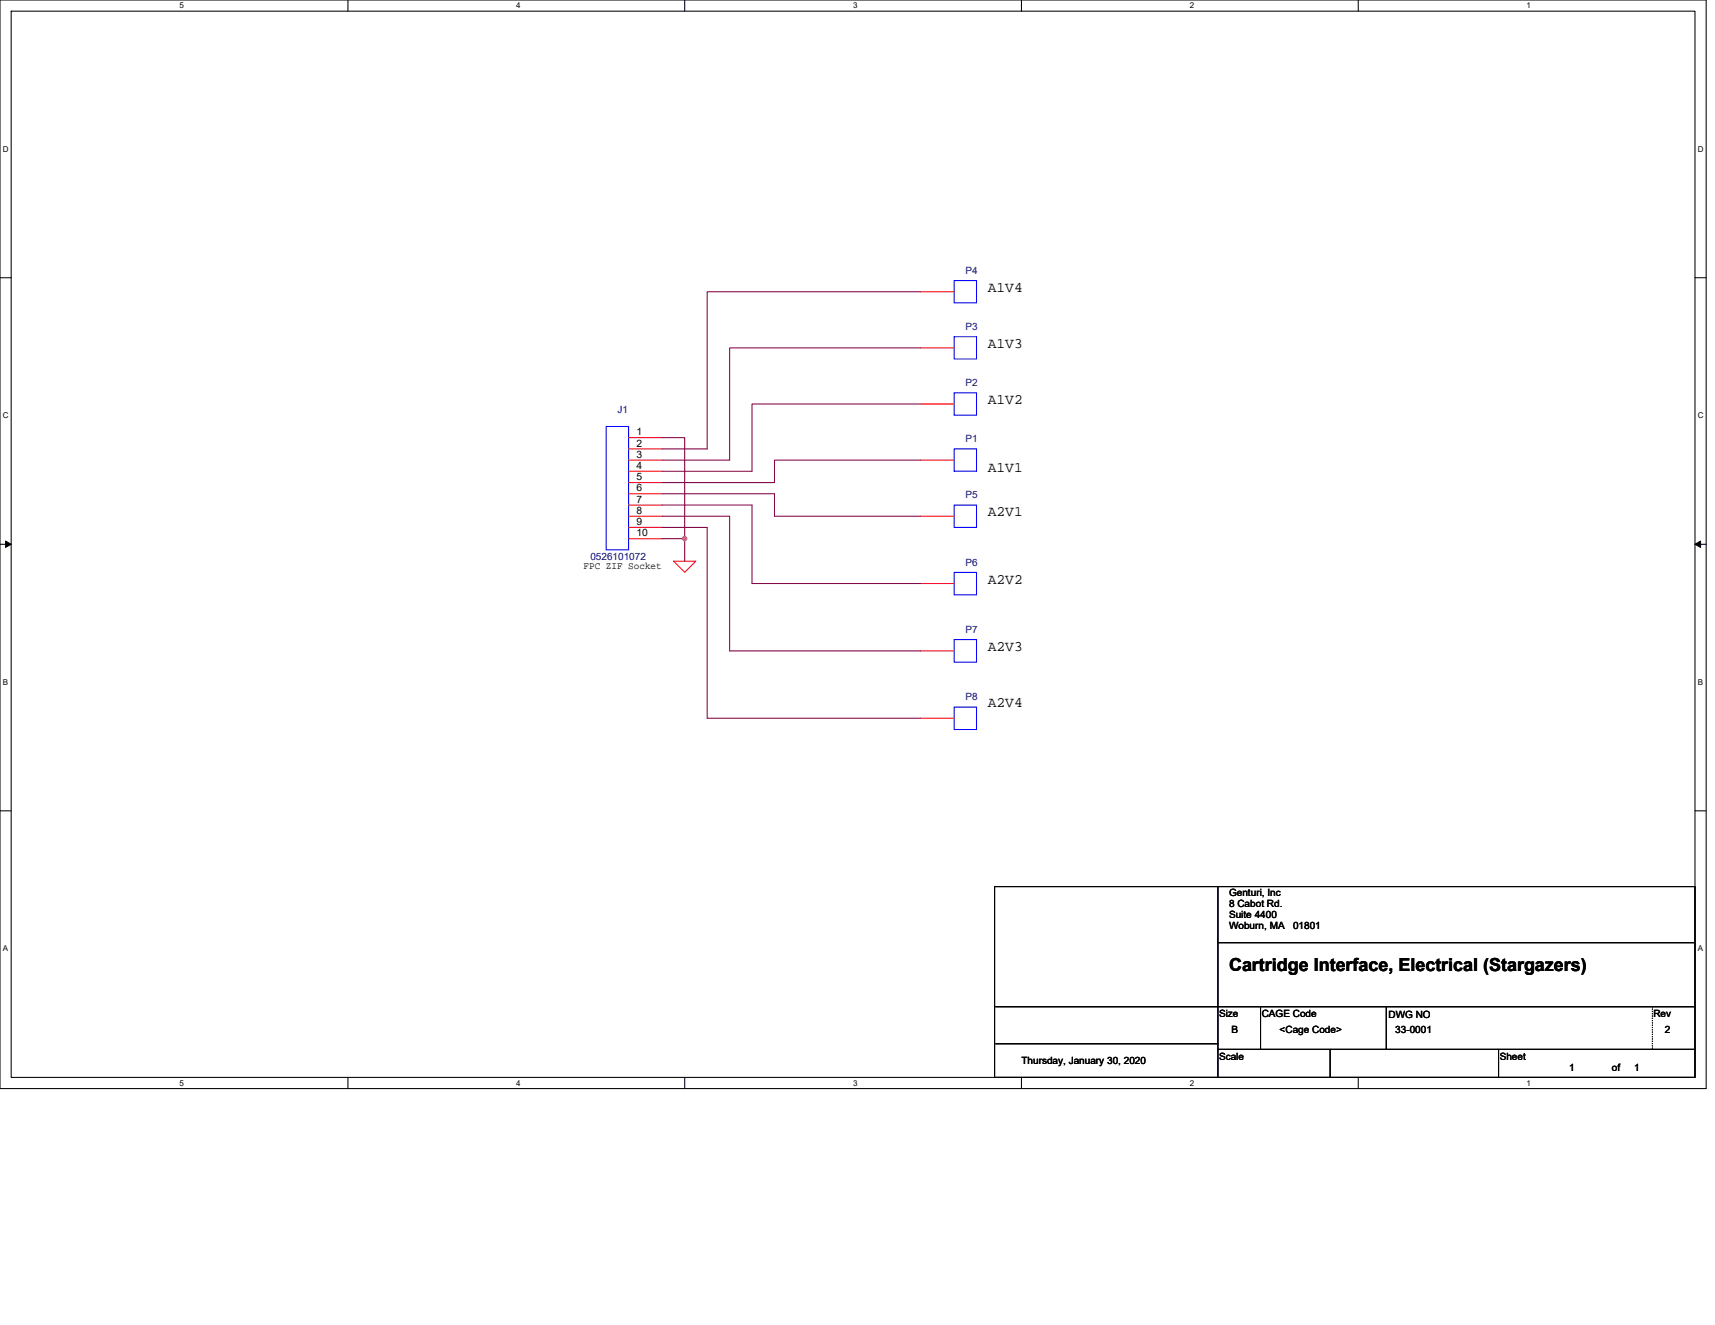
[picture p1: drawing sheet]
<svg xmlns="http://www.w3.org/2000/svg" width="279mm" height="216mm" viewBox="0 0 279 216" stroke-linecap="round" stroke-linejoin="round" font-family="sans-serif">
<path d="M0 0h278v177.4h-278zM1.8 1.8h274.3v173.8h-274.3z" fill="none" stroke="#000" stroke-width=".17"/>
<g fill="#fff">
<path d="M29.3 .2h.7v1.5h-.7z"/>
<path d="M29.3 175.7h.7v1.5h-.7z"/>
</g>
<path d="M56.7 0v1.8M56.7 175.6v1.8" fill="none" stroke="#000" stroke-width=".17"/>
<g fill="#fff">
<path d="M84.1 .2h.7v1.5h-.7z"/>
<path d="M84.1 175.7h.7v1.5h-.7z"/>
</g>
<path d="M111.5 0v1.8M111.5 175.6v1.8" fill="none" stroke="#000" stroke-width=".17"/>
<g fill="#fff">
<path d="M139 .2h.7v1.5h-.7z"/>
<path d="M139 175.7h.7v1.5h-.7z"/>
</g>
<path d="M166.4 0v1.8M166.4 175.6v1.8" fill="none" stroke="#000" stroke-width=".17"/>
<g fill="#fff">
<path d="M193.8 .2h.8v1.5h-.8z"/>
<path d="M193.8 175.7h.8v1.5h-.8z"/>
</g>
<path d="M221.3 0v1.8M221.3 175.6v1.8" fill="none" stroke="#000" stroke-width=".17"/>
<g fill="#fff">
<path d="M248.7 .2h.7v1.5h-.7z"/>
<path d="M248.7 175.7h.7v1.5h-.7z"/>
<path d="M.5 23.5h.9v1.5h-.9z"/>
<path d="M276.6 23.5h1v1.5h-1z"/>
<path d="M.5 67h.9v1.4h-.9z"/>
<path d="M276.6 67h1v1.4h-1z"/>
</g>
<path d="M0 45.3h1.8M276.1 45.3h1.9" fill="none" stroke="#000" stroke-width=".17"/>
<g fill="#fff">
<path d="M.5 110.4h.8v1.5h-.8z"/>
<path d="M276.6 110.4h.9v1.5h-.9z"/>
</g>
<path d="M0 88.7h1.8M276.1 88.7h1.9" fill="none" stroke="#000" stroke-width=".17"/>
<path d="M.9 88.2l.9 .5-.9 .5zM276.1 88.7l1-.5v1z" fill="#000" stroke="#000" stroke-width=".16"/>
<g fill="#fff">
<path d="M.5 153.8h.8v1.5h-.8z"/>
<path d="M276.6 153.8h.9v1.5h-.9z"/>
</g>
<path d="M0 132.1h1.8M276.1 132.1h1.9M162 144.5h114.1v31.1h-114.1zM198.4 153.6h77.7M198.4 144.5v31.1M162.2 170.1h36.2M162.2 164h113.9M198.4 171h77.7M205.4 164v7M216.7 171v4.6M225.8 164v7M244.1 171v4.6" fill="none" stroke="#000" stroke-width=".17"/>
<g fill="none" stroke="#f00" stroke-width=".17">
<path d="M149.9 47.5h5.5M149.9 56.7h5.5M102.4 71.3h5.5M102.4 73.2h5.5M102.4 75h5.5M102.4 76.8h5.5M102.4 78.6h5.5M149.9 65.8h5.5M149.9 75h5.5M102.4 80.5h5.5M102.4 82.3h5.5M102.4 84.1h5.5"/>
<path d="M102.4 85.9h5.5M102.4 87.8h5.5M109.7 91.4h3.7l-1.9 1.9zM149.9 95.1h5.5M149.9 84.1h5.5M149.9 106.1h5.5M149.9 117h5.5"/>
</g>
<path d="M269.2 164v7M269.2 171h.1" fill="none" stroke="#000" stroke-width=".17" stroke-dasharray="0 .3"/>
<path d="M155.4 45.7h3.7v3.7h-3.7zM155.4 54.9h3.7v3.6h-3.7zM98.7 69.5h3.7v20.1h-3.7zM155.4 64h3.7v3.6h-3.7zM155.4 73.2h3.7v3.6h-3.7zM155.4 93.3h3.7v3.6h-3.7zM155.4 82.3h3.7v3.6h-3.7zM155.4 104.2h3.7v3.7h-3.7zM155.4 115.2h3.7v3.7h-3.7z" fill="none" stroke="#00f" stroke-width=".17"/>
<path d="M149.9 47.5h-34.7v25.7h-7.3M149.9 56.7h-31v18.3h-11M107.9 71.3h3.6v16.5M149.9 65.8h-27.4v11h-14.6M149.9 75h-23.7v3.6h-18.3M107.9 82.3h14.6v12.8h27.4M107.9 80.5h18.3v3.6h23.7M107.9 84.1h11v22h31M107.9 87.8h3.6v3.6M107.9 85.9h7.3v31.1h34.7" fill="none" stroke="#800040" stroke-width=".17"/>
<circle cx="111.5" cy="87.8" r=".35" fill="#f0f" stroke="#f0f" stroke-width=".17"/>
<text font-size="2.9" x="200.2" y="158.2">Cartridge Interface, Electrical (Stargazers)</text>
<g font-size="2.4">
<text x="160.9" y="47.6">A1V4</text>
<text x="160.9" y="56.7">A1V3</text>
<text x="160.9" y="65.9">A1V2</text>
<text x="160.9" y="76.8">A1V1</text>
<text x="160.9" y="84.2">A2V1</text>
<text x="160.9" y="95.1">A2V2</text>
<text x="160.9" y="106.1">A2V3</text>
<text x="160.9" y="115.2">A2V4</text>
</g>
<g font-size="1.7">
<text x="103.7" y="70.9">1</text>
<text x="103.7" y="72.8">2</text>
<text x="103.7" y="74.6">3</text>
<text x="103.7" y="76.4">4</text>
<text x="103.7" y="78.3">5</text>
<text x="103.7" y="80.1">6</text>
<text x="103.7" y="81.9">7</text>
<text x="103.7" y="83.7">8</text>
<text x="103.7" y="85.6">9</text>
<text x="103.7" y="87.4">10</text>
</g>
<g font-size="1.6" fill="#000080">
<text x="157.3" y="44.6">P4</text>
<text x="157.3" y="53.8">P3</text>
<text x="157.3" y="62.9">P2</text>
<text x="100.6" y="67.3">J1</text>
<text x="157.3" y="72.1">P1</text>
<text x="157.3" y="81.2">P5</text>
<text x="96.2" y="91.3">0526101072</text>
<text x="157.3" y="92.2">P6</text>
<text x="157.3" y="103.1">P7</text>
<text x="157.3" y="114.1">P8</text>
</g>
<g font-size="1.6">
<text x="95.1" y="92.7">FPC ZIF Socket</text>
<text x="200.2" y="145.9">Genturi, Inc</text>
<text x="200.2" y="147.8">8 Cabot Rd.</text>
<text x="200.2" y="149.6">Suite 4400</text>
<text x="200.2" y="151.4">Woburn, MA</text>
<text x="210.7" y="151.4">01801</text>
<text x="198.6" y="165.7">Size</text>
<text x="205.5" y="165.7">CAGE Code</text>
<text x="226.2" y="165.9">DWG NO</text>
<text x="269.4" y="165.7">Rev</text>
<text x="166.4" y="173.4">Thursday, January 30, 2020</text>
<text x="198.6" y="172.7">Scale</text>
<text x="200.6" y="168.3">B</text>
<text x="208.5" y="168.3">&lt;Cage Code&gt;</text>
<text x="227.3" y="168.3">33-0001</text>
<text x="244.3" y="172.7">Sheet</text>
<text x="271.2" y="168.3">2</text>
<text x="255.7" y="174.5">1</text>
<text x="262.6" y="174.5">of</text>
<text x="266.3" y="174.5">1</text>
</g>
<g font-size="1.3">
<text x="29.3" y="1.4">5</text>
<text x="84.1" y="1.4">4</text>
<text x="139" y="1.4">3</text>
<text x="193.8" y="1.4">2</text>
<text x="248.7" y="1.4">1</text>
<text x=".5" y="24.7">D</text>
<text x="276.6" y="24.7">D</text>
<text x=".5" y="68.2">C</text>
<text x="276.6" y="68.2">C</text>
<text x=".5" y="111.6">B</text>
<text x="276.6" y="111.6">B</text>
<text x=".5" y="155">A</text>
<text x="276.6" y="155">A</text>
<text x="29.3" y="176.9">5</text>
<text x="84.1" y="176.9">4</text>
<text x="139" y="176.9">3</text>
<text x="193.8" y="176.9">2</text>
<text x="248.7" y="176.9">1</text>
</g>
</svg>
